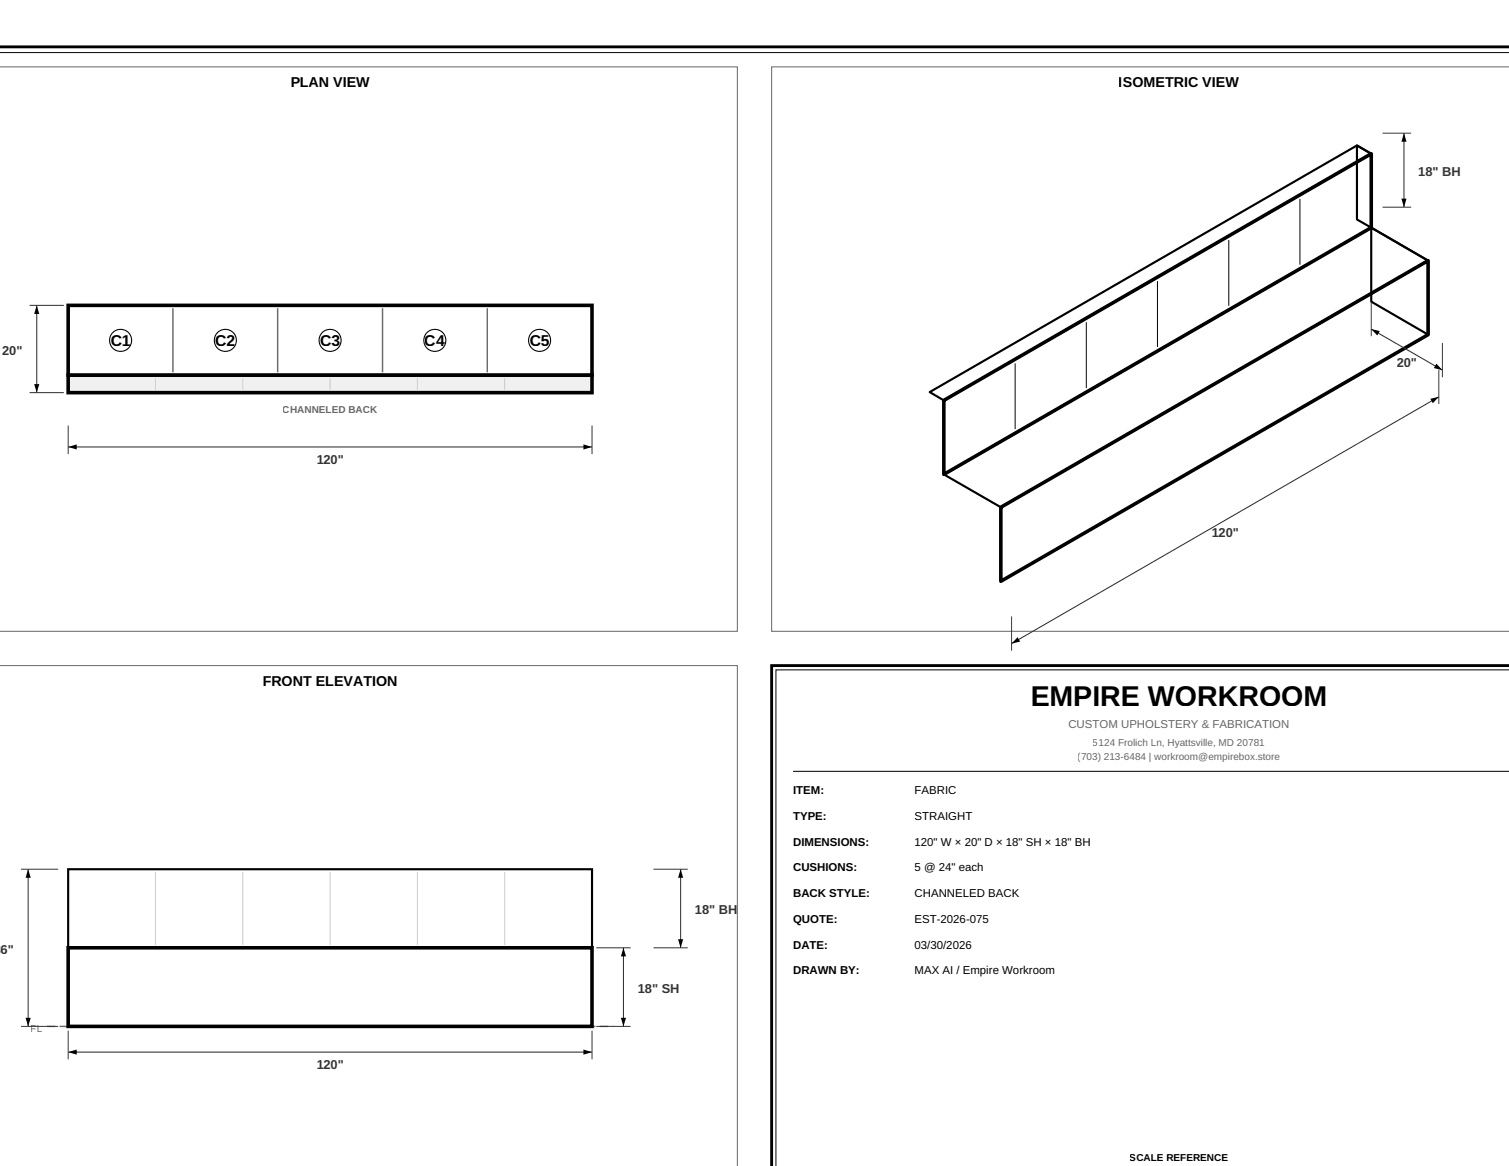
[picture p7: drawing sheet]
<svg xmlns="http://www.w3.org/2000/svg" width="279mm" height="216mm" viewBox="0 0 279 216" stroke-linecap="round" stroke-linejoin="round" font-family="sans-serif">
<path d="M-.1 8.7h279.5" fill="none" stroke="#000" stroke-width=".53"/>
<path d="M-.1 9.7h279.5" fill="none" stroke="#000" stroke-width=".19"/>
<path d="M-.1 12.4h136.6v104.5h-136.6" fill="none" stroke="#666" stroke-width=".19"/>
<path d="M12.6 56.5h97v13h-97z" fill="none" stroke="#000" stroke-width=".66" stroke-linecap="butt"/>
<path d="M12.6 69.5h97v3.2h-97z" fill="#f0f0f0" stroke="#000" stroke-width=".66" stroke-linecap="butt"/>
<path d="M28.8 70v2.2zM45 70v2.2zM61.1 70v2.2zM77.3 70v2.2zM93.5 70v2.2z" fill="#000" stroke="#ccc" stroke-width=".19"/>
<path d="M32 57.1v11.9zM51.4 57.1v11.9zM70.8 57.1v11.9zM90.2 57.1v11.9z" fill="#000" stroke="#666" stroke-width=".26"/>
<g fill="#fff" stroke="#000" stroke-width=".2">
<circle cx="22.3" cy="63" r="2.04"/>
<circle cx="41.7" cy="63" r="2.04"/>
<circle cx="61.1" cy="63" r="2.04"/>
<circle cx="80.5" cy="63" r="2.04"/>
<circle cx="99.9" cy="63" r="2.04"/>
</g>
<g fill="#000" stroke="#333" stroke-width=".19">
<path d="M256 38.4h5.3zM256 24.7h5.3zM5.5 56.5h6.3zM253.9 55.9v6.4zM5.5 72.7h6.3zM12.6 78.8v5.3zM109.6 78.8v5.3zM266.4 68.4v6.4zM267.1 63.5v6.3zM187.3 114.1v6.4zM3.9 160.9h6.9zM110.4 175.5h6.4z"/>
<path d="M121 175.5h6.3zM121 160.9h6.3zM3.9 190.1h6.9zM12.6 190.8v5.3zM109.6 190.8v5.3zM110.4 190.1h6.4z"/>
</g>
<path d="M260 24.7v13.7zM6.8 56.5v16.2zM253.9 60.9l13.2 7.6zM12.6 82.8h97zM187.3 119.2l79.1-45.7zM126 160.9v14.6zM5.2 160.9v29.2zM12.6 194.8h97zM115.4 175.5v14.6z" fill="#000" stroke="#333" stroke-width=".2"/>
<g fill="#000">
<path d="M260 24.7l.4 1.5h-.9zM259.5 36.8h.9l-.4 1.6zM6.8 56.5l.5 1.6h-1zM6.3 71.1h1l-.5 1.6zM253.9 60.9l1.6 .4-.5 .8zM264.8 73.9l1.6-.4-1.1 1.2zM265.9 67.3l1.2 1.2-1.6-.4zM12.6 82.8l1.6-.5v.9zM108 82.3l1.6 .5-1.6 .4zM188.4 118l.5 .8-1.6 .4zM5.2 160.9l.5 1.6h-1zM115.4 175.5l.5 1.6h-.9z"/>
<path d="M126 160.9l.5 1.6h-1zM125.5 173.9h1l-.5 1.6zM4.7 188.5h1l-.5 1.6zM12.6 194.8l1.6-.5v1zM108 194.3l1.6 .5-1.6 .5zM115 188.5h.9l-.5 1.6z"/>
</g>
<path d="M142.9 12.4v104.5h136.5M142.9 12.4h.1M142.9 12.4h136.5M-.1 123.2h136.6v92.7" fill="none" stroke="#666" stroke-width=".19"/>
<path d="M174.8 74.1l79.1-45.6v13.6l-79.1 45.7zM185.3 93.9l79.1-45.6v13.7l-79.1 45.6zM12.6 175.5h97v14.6h-97z" fill="none" stroke="#000" stroke-width=".66" stroke-linecap="butt"/>
<path d="M251.2 26.9l2.7 1.6v13.6l-2.7-1.5zM253.9 42.1l10.5 6.2v13.7l-10.5-6.1zM172.1 72.6l79.1-45.7 2.7 1.6-79.1 45.6zM174.8 87.8l79.1-45.7 10.5 6.2-79.1 45.6zM12.6 160.9h97v14.6h-97z" fill="none" stroke="#000" stroke-width=".4"/>
<path d="M174.8 87.8l79.1-45.7z" fill="#000" stroke="#000" stroke-width=".26"/>
<path d="M227.5 44.4v12.2zM240.7 36.8v12.2zM188 67.3v12.2zM201.1 59.7v12.2zM214.3 52.1v12.1zM146.8 142.8h132.6z" fill="#000" stroke="#000" stroke-width=".19"/>
<path d="M8.7 190.1h104.9z" fill="#000" stroke="#666" stroke-width=".26" stroke-dasharray="1.6 .8" stroke-linecap="butt"/>
<path d="M28.8 161.5v13.5zM45 161.5v13.5zM61.1 161.5v13.5zM77.3 161.5v13.5zM93.5 161.5v13.5z" fill="#000" stroke="#ccc" stroke-width=".19"/>
<path d="M12.6 175.5h97z" fill="#000" stroke="#000" stroke-width=".4"/>
<path d="M279.4 123.2h-136.5v92.7" fill="none" stroke="#000" stroke-width=".53"/>
<path d="M279.4 124h-135.7v91.9" fill="none" stroke="#000" stroke-width=".19"/>
<text font-size="5.3" x="190.8" y="130.7">EMPIRE WORKROOM</text>
<g font-size="2.9">
<text x="20.5" y="64">C1</text>
<text x="39.9" y="64">C2</text>
<text x="59.3" y="64">C3</text>
<text x="78.7" y="64">C4</text>
<text x="98" y="64">C5</text>
</g>
<g font-size="2.6">
<text x="53.8" y="16.1">PLAN VIEW</text>
<text x="207.2" y="16.1">ISOMETRIC VIEW</text>
<text x="48.6" y="126.9">FRONT ELEVATION</text>
</g>
<g font-size="2.4" fill="#333">
<text x="262.6" y="32.6">18&quot; BH</text>
<text x=".4" y="65.7">20&quot;</text>
<text x="258.6" y="67.9">20&quot;</text>
<text x="58.6" y="85.9">120&quot;</text>
<text x="224.3" y="99.5">120&quot;</text>
<text x="128.7" y="169.3">18&quot; BH</text>
<text x=".1" y="176.6">6&quot;</text>
<text x="118.1" y="183.8">18&quot; SH</text>
<text x="58.6" y="198">120&quot;</text>
</g>
<text font-size="2.1" fill="#666" x="197.8" y="134.9">CUSTOM UPHOLSTERY &amp; FABRICATION</text>
<g font-size="2.1">
<text x="146.8" y="147.1">ITEM:</text>
<text x="169.3" y="147.1">FABRIC</text>
<text x="146.8" y="151.8">TYPE:</text>
<text x="169.3" y="151.8">STRAIGHT</text>
<text x="146.8" y="156.6">DIMENSIONS:</text>
<text x="146.8" y="161.3">CUSHIONS:</text>
<text x="169.3" y="156.6">120&quot; W × 20&quot; D × 18&quot; SH × 18&quot; BH</text>
<text x="169.3" y="161.3">5 @ 24&quot; each</text>
<text x="146.8" y="166.1">BACK STYLE:</text>
<text x="169.3" y="166.1">CHANNELED BACK</text>
<text x="146.8" y="170.9">QUOTE:</text>
<text x="169.3" y="170.9">EST-2026-075</text>
<text x="146.8" y="175.6">DATE:</text>
<text x="169.3" y="175.6">03/30/2026</text>
<text x="146.8" y="180.4">DRAWN BY:</text>
<text x="169.3" y="180.4">MAX AI / Empire Workroom</text>
</g>
<g font-size="1.9" fill="#666">
<text x="52.4" y="76.4">CHANNELED BACK</text>
<text x="199.5" y="140.7">(703) 213-6484 | workroom@empirebox.store</text>
<text x="202.4" y="138.1">5124 Frolich Ln, Hyattsville, MD 20781</text>
<text x="5.7" y="191.1">FL</text>
</g>
<text font-size="1.9" x="209.2" y="215.1">SCALE REFERENCE</text>
</svg>
